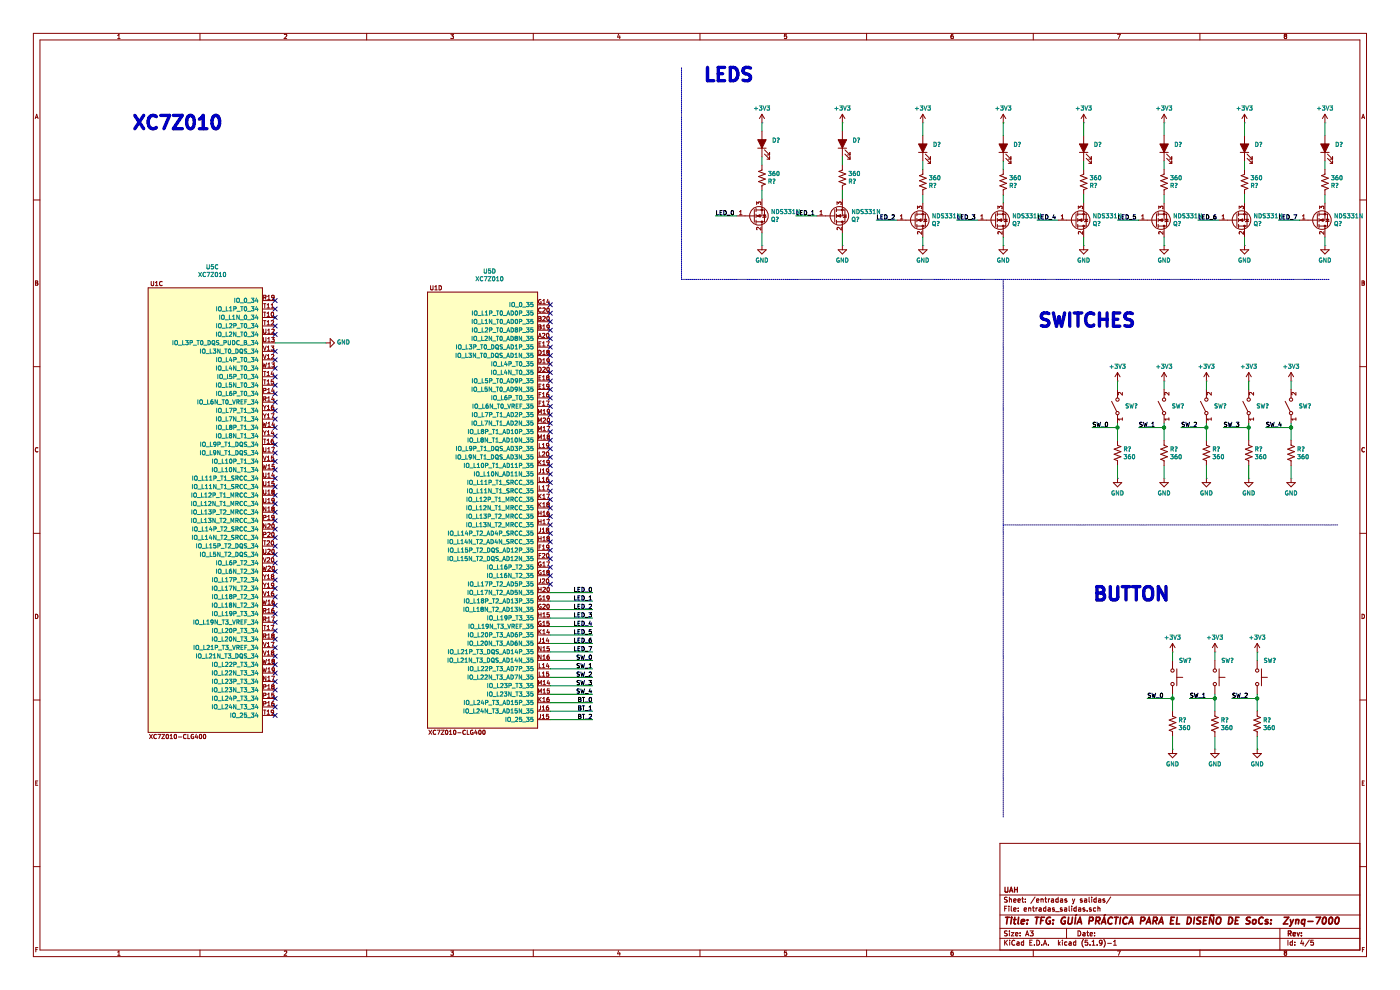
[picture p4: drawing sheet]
EESchema Schematic File Version 4
EELAYER 30 0
EELAYER END
$Descr A3 16535 11693
encoding utf-8
Sheet 4 5
Title "TFG: GUÍA PRÁCTICA PARA EL DISEÑO DE SoCs:  Zynq-7000"
Date ""
Rev ""
Comp "UAH"
Comment1 ""
Comment2 ""
Comment3 ""
Comment4 ""
$EndDescr
$Comp
L Zynq_7000:XC7Z010 U5
U 3 1
P 2500 6100
F 0 "U5" H 2508 9048 50  0000 C CNN
F 1 "XC7Z010" H 2508 8957 50  0000 C CNN
F 2 "ZYNQ_7000:BGA-400_20x20_17.0x17.0mm" H 2400 2850 50  0001 C CNN
F 3 "" H 2400 2850 50  0001 C CNN
	3    2500 6100
	1    0    0    -1  
$EndComp
$Comp
L power:GND #PWR0179
U 1 1
P 3850 4050
F 0 "#PWR0179" H 3850 3800 50  0001 C CNN
F 1 "GND" V 3855 3922 50  0000 R CNN
F 2 "" H 3850 4050 50  0001 C CNN
F 3 "" H 3850 4050 50  0001 C CNN
	1    3850 4050
	0    -1   -1   0   
$EndComp
Wire Wire Line
	3850 4050 3250 4050
NoConn ~ 3250 3550
NoConn ~ 3250 3650
NoConn ~ 3250 3750
NoConn ~ 3250 3850
NoConn ~ 3250 3950
NoConn ~ 3250 4150
NoConn ~ 3250 4250
NoConn ~ 3250 4350
NoConn ~ 3250 4450
NoConn ~ 3250 4550
NoConn ~ 3250 4650
NoConn ~ 3250 4750
NoConn ~ 3250 4850
NoConn ~ 3250 4950
NoConn ~ 3250 5050
NoConn ~ 3250 5150
NoConn ~ 3250 5250
NoConn ~ 3250 5350
NoConn ~ 3250 5450
NoConn ~ 3250 5550
NoConn ~ 3250 5650
NoConn ~ 3250 5750
NoConn ~ 3250 5850
NoConn ~ 3250 5950
NoConn ~ 3250 6050
NoConn ~ 3250 6150
NoConn ~ 3250 6250
NoConn ~ 3250 6350
NoConn ~ 3250 6450
NoConn ~ 3250 6550
NoConn ~ 3250 6650
NoConn ~ 3250 6750
NoConn ~ 3250 6850
NoConn ~ 3250 6950
NoConn ~ 3250 7050
NoConn ~ 3250 7150
NoConn ~ 3250 7250
NoConn ~ 3250 7350
NoConn ~ 3250 7450
NoConn ~ 3250 7550
NoConn ~ 3250 7650
NoConn ~ 3250 7750
NoConn ~ 3250 7850
NoConn ~ 3250 7950
NoConn ~ 3250 8050
NoConn ~ 3250 8150
NoConn ~ 3250 8250
NoConn ~ 3250 8350
NoConn ~ 3250 8450
NoConn ~ 6500 3600
NoConn ~ 6500 3700
NoConn ~ 6500 3800
NoConn ~ 6500 3900
NoConn ~ 6500 4000
NoConn ~ 6500 4100
NoConn ~ 6500 4200
NoConn ~ 6500 4300
NoConn ~ 6500 4400
NoConn ~ 6500 4500
NoConn ~ 6500 4600
NoConn ~ 6500 4700
NoConn ~ 6500 4800
NoConn ~ 6500 4900
NoConn ~ 6500 5000
NoConn ~ 6500 5100
NoConn ~ 6500 5200
NoConn ~ 6500 5300
NoConn ~ 6500 5400
NoConn ~ 6500 5500
NoConn ~ 6500 5600
NoConn ~ 6500 5700
NoConn ~ 6500 5800
NoConn ~ 6500 5900
NoConn ~ 6500 6000
NoConn ~ 6500 6100
NoConn ~ 6500 6200
NoConn ~ 6500 6300
NoConn ~ 6500 6400
NoConn ~ 6500 6500
NoConn ~ 6500 6600
NoConn ~ 6500 6700
NoConn ~ 6500 6800
NoConn ~ 6500 6900
Text Notes 1550 1550 0    157  ~ 31
XC7Z010\n
Wire Wire Line
	9000 1550 9000 1450
$Comp
L power:+3V3 #PWR?
U 1 1
P 9000 1450
F 0 "#PWR?" H 9000 1300 50  0001 C CNN
F 1 "+3V3" H 9000 1623 50  0000 C CNN
F 2 "" H 9000 1450 50  0001 C CNN
F 3 "" H 9000 1450 50  0001 C CNN
	1    9000 1450
	1    0    0    -1  
$EndComp
$Comp
L power:GND #PWR?
U 1 1
P 9000 2900
F 0 "#PWR?" H 9000 2650 50  0001 C CNN
F 1 "GND" H 9000 2727 50  0000 C CNN
F 2 "" H 9000 2900 50  0001 C CNN
F 3 "" H 9000 2900 50  0001 C CNN
	1    9000 2900
	1    0    0    -1  
$EndComp
$Comp
L Device:LED_ALT D?
U 1 1
P 9950 1700
F 0 "D?" V 9989 1582 50  0000 R CNN
F 1 "LED_ALT" V 9850 1000 50  0001 R CNN
F 2 "" H 9950 1700 50  0001 C CNN
F 3 "~" H 9950 1700 50  0001 C CNN
	1    9950 1700
	0    -1   -1   0   
$EndComp
$Comp
L Device:R_US R?
U 1 1
P 9950 2100
F 0 "R?" H 10018 2146 50  0000 L CNN
F 1 "360" H 10018 2055 50  0000 L CNN
F 2 "" V 9990 2090 50  0001 C CNN
F 3 "~" H 9950 2100 50  0001 C CNN
	1    9950 2100
	1    0    0    1   
$EndComp
Wire Wire Line
	9950 1850 9950 1950
Wire Wire Line
	9950 1550 9950 1450
$Comp
L power:+3V3 #PWR?
U 1 1
P 9950 1450
F 0 "#PWR?" H 9950 1300 50  0001 C CNN
F 1 "+3V3" H 9950 1623 50  0000 C CNN
F 2 "" H 9950 1450 50  0001 C CNN
F 3 "" H 9950 1450 50  0001 C CNN
	1    9950 1450
	1    0    0    -1  
$EndComp
$Comp
L power:GND #PWR?
U 1 1
P 9950 2900
F 0 "#PWR?" H 9950 2650 50  0001 C CNN
F 1 "GND" H 9950 2727 50  0000 C CNN
F 2 "" H 9950 2900 50  0001 C CNN
F 3 "" H 9950 2900 50  0001 C CNN
	1    9950 2900
	1    0    0    -1  
$EndComp
Wire Wire Line
	9950 2900 9950 2750
Wire Wire Line
	9950 2350 9950 2250
Text Label 9400 2550 0    50   ~ 0
LED_1
Wire Wire Line
	9400 2550 9650 2550
Wire Wire Line
	10900 2800 10900 2900
$Comp
L power:+3V3 #PWR?
U 1 1
P 10900 1450
F 0 "#PWR?" H 10900 1300 50  0001 C CNN
F 1 "+3V3" H 10900 1623 50  0000 C CNN
F 2 "" H 10900 1450 50  0001 C CNN
F 3 "" H 10900 1450 50  0001 C CNN
	1    10900 1450
	1    0    0    -1  
$EndComp
$Comp
L power:GND #PWR?
U 1 1
P 10900 2900
F 0 "#PWR?" H 10900 2650 50  0001 C CNN
F 1 "GND" H 10900 2727 50  0000 C CNN
F 2 "" H 10900 2900 50  0001 C CNN
F 3 "" H 10900 2900 50  0001 C CNN
	1    10900 2900
	1    0    0    -1  
$EndComp
Wire Wire Line
	11850 2800 11850 2900
$Comp
L power:+3V3 #PWR?
U 1 1
P 11850 1450
F 0 "#PWR?" H 11850 1300 50  0001 C CNN
F 1 "+3V3" H 11850 1623 50  0000 C CNN
F 2 "" H 11850 1450 50  0001 C CNN
F 3 "" H 11850 1450 50  0001 C CNN
	1    11850 1450
	1    0    0    -1  
$EndComp
$Comp
L power:GND #PWR?
U 1 1
P 11850 2900
F 0 "#PWR?" H 11850 2650 50  0001 C CNN
F 1 "GND" H 11850 2727 50  0000 C CNN
F 2 "" H 11850 2900 50  0001 C CNN
F 3 "" H 11850 2900 50  0001 C CNN
	1    11850 2900
	1    0    0    -1  
$EndComp
Wire Wire Line
	12800 2800 12800 2900
$Comp
L power:+3V3 #PWR?
U 1 1
P 12800 1450
F 0 "#PWR?" H 12800 1300 50  0001 C CNN
F 1 "+3V3" H 12800 1623 50  0000 C CNN
F 2 "" H 12800 1450 50  0001 C CNN
F 3 "" H 12800 1450 50  0001 C CNN
	1    12800 1450
	1    0    0    -1  
$EndComp
$Comp
L power:GND #PWR?
U 1 1
P 12800 2900
F 0 "#PWR?" H 12800 2650 50  0001 C CNN
F 1 "GND" H 12800 2727 50  0000 C CNN
F 2 "" H 12800 2900 50  0001 C CNN
F 3 "" H 12800 2900 50  0001 C CNN
	1    12800 2900
	1    0    0    -1  
$EndComp
Wire Wire Line
	13750 2800 13750 2900
$Comp
L power:+3V3 #PWR?
U 1 1
P 13750 1450
F 0 "#PWR?" H 13750 1300 50  0001 C CNN
F 1 "+3V3" H 13750 1623 50  0000 C CNN
F 2 "" H 13750 1450 50  0001 C CNN
F 3 "" H 13750 1450 50  0001 C CNN
	1    13750 1450
	1    0    0    -1  
$EndComp
$Comp
L power:GND #PWR?
U 1 1
P 13750 2900
F 0 "#PWR?" H 13750 2650 50  0001 C CNN
F 1 "GND" H 13750 2727 50  0000 C CNN
F 2 "" H 13750 2900 50  0001 C CNN
F 3 "" H 13750 2900 50  0001 C CNN
	1    13750 2900
	1    0    0    -1  
$EndComp
Wire Wire Line
	14700 2800 14700 2900
$Comp
L power:+3V3 #PWR?
U 1 1
P 14700 1450
F 0 "#PWR?" H 14700 1300 50  0001 C CNN
F 1 "+3V3" H 14700 1623 50  0000 C CNN
F 2 "" H 14700 1450 50  0001 C CNN
F 3 "" H 14700 1450 50  0001 C CNN
	1    14700 1450
	1    0    0    -1  
$EndComp
$Comp
L power:GND #PWR?
U 1 1
P 14700 2900
F 0 "#PWR?" H 14700 2650 50  0001 C CNN
F 1 "GND" H 14700 2727 50  0000 C CNN
F 2 "" H 14700 2900 50  0001 C CNN
F 3 "" H 14700 2900 50  0001 C CNN
	1    14700 2900
	1    0    0    -1  
$EndComp
Wire Wire Line
	15650 2800 15650 2900
$Comp
L power:+3V3 #PWR?
U 1 1
P 15650 1450
F 0 "#PWR?" H 15650 1300 50  0001 C CNN
F 1 "+3V3" H 15650 1623 50  0000 C CNN
F 2 "" H 15650 1450 50  0001 C CNN
F 3 "" H 15650 1450 50  0001 C CNN
	1    15650 1450
	1    0    0    -1  
$EndComp
$Comp
L power:GND #PWR?
U 1 1
P 15650 2900
F 0 "#PWR?" H 15650 2650 50  0001 C CNN
F 1 "GND" H 15650 2727 50  0000 C CNN
F 2 "" H 15650 2900 50  0001 C CNN
F 3 "" H 15650 2900 50  0001 C CNN
	1    15650 2900
	1    0    0    -1  
$EndComp
Text Notes 8300 1250 0    157  ~ 31
LEDS\n\n
$Comp
L Switch:SW_Push SW?
U 1 1
P 13850 8000
F 0 "SW?" V 13650 8150 50  0000 C CNN
F 1 "SW_Push" H 13850 8194 50  0001 C CNN
F 2 "" H 13850 8200 50  0001 C CNN
F 3 "~" H 13850 8200 50  0001 C CNN
	1    13850 8000
	0    1    1    0   
$EndComp
$Comp
L Switch:SW_SPST SW?
U 1 1
P 13200 4800
F 0 "SW?" V 13200 4712 50  0000 R CNN
F 1 "SW_SPST" V 13155 4712 50  0001 R CNN
F 2 "" H 13200 4800 50  0001 C CNN
F 3 "~" H 13200 4800 50  0001 C CNN
	1    13200 4800
	0    -1   -1   0   
$EndComp
$Comp
L Device:R_US R?
U 1 1
P 13200 5350
F 0 "R?" H 13268 5396 50  0000 L CNN
F 1 "360" H 13268 5305 50  0000 L CNN
F 2 "" V 13240 5340 50  0001 C CNN
F 3 "~" H 13200 5350 50  0001 C CNN
	1    13200 5350
	1    0    0    -1  
$EndComp
Wire Wire Line
	13200 4600 13200 4500
$Comp
L power:+3V3 #PWR?
U 1 1
P 13200 4500
F 0 "#PWR?" H 13200 4350 50  0001 C CNN
F 1 "+3V3" H 13200 4673 50  0000 C CNN
F 2 "" H 13200 4500 50  0001 C CNN
F 3 "" H 13200 4500 50  0001 C CNN
	1    13200 4500
	1    0    0    -1  
$EndComp
$Comp
L power:GND #PWR?
U 1 1
P 13200 5650
F 0 "#PWR?" H 13200 5400 50  0001 C CNN
F 1 "GND" H 13200 5477 50  0000 C CNN
F 2 "" H 13200 5650 50  0001 C CNN
F 3 "" H 13200 5650 50  0001 C CNN
	1    13200 5650
	1    0    0    -1  
$EndComp
Wire Wire Line
	13200 5650 13200 5500
Text Notes 12250 4150 0    157  ~ 31
SWITCHES\n\n
Wire Wire Line
	13200 5000 13200 5050
Connection ~ 13200 5050
Wire Wire Line
	13200 5050 13200 5200
Text Label 12900 5050 0    50   ~ 0
SW_0
Wire Wire Line
	12900 5050 13200 5050
$Comp
L Switch:SW_SPST SW?
U 1 1
P 13750 4800
F 0 "SW?" V 13750 4712 50  0000 R CNN
F 1 "SW_SPST" V 13705 4712 50  0001 R CNN
F 2 "" H 13750 4800 50  0001 C CNN
F 3 "~" H 13750 4800 50  0001 C CNN
	1    13750 4800
	0    -1   -1   0   
$EndComp
$Comp
L Device:R_US R?
U 1 1
P 13750 5350
F 0 "R?" H 13818 5396 50  0000 L CNN
F 1 "360" H 13818 5305 50  0000 L CNN
F 2 "" V 13790 5340 50  0001 C CNN
F 3 "~" H 13750 5350 50  0001 C CNN
	1    13750 5350
	1    0    0    -1  
$EndComp
Wire Wire Line
	13750 4600 13750 4500
$Comp
L power:+3V3 #PWR?
U 1 1
P 13750 4500
F 0 "#PWR?" H 13750 4350 50  0001 C CNN
F 1 "+3V3" H 13750 4673 50  0000 C CNN
F 2 "" H 13750 4500 50  0001 C CNN
F 3 "" H 13750 4500 50  0001 C CNN
	1    13750 4500
	1    0    0    -1  
$EndComp
$Comp
L power:GND #PWR?
U 1 1
P 13750 5650
F 0 "#PWR?" H 13750 5400 50  0001 C CNN
F 1 "GND" H 13750 5477 50  0000 C CNN
F 2 "" H 13750 5650 50  0001 C CNN
F 3 "" H 13750 5650 50  0001 C CNN
	1    13750 5650
	1    0    0    -1  
$EndComp
Wire Wire Line
	13750 5650 13750 5500
Wire Wire Line
	13750 5000 13750 5050
Connection ~ 13750 5050
Wire Wire Line
	13750 5050 13750 5200
Text Label 13450 5050 0    50   ~ 0
SW_1
Wire Wire Line
	13450 5050 13750 5050
$Comp
L Switch:SW_SPST SW?
U 1 1
P 14250 4800
F 0 "SW?" V 14250 4712 50  0000 R CNN
F 1 "SW_SPST" V 14205 4712 50  0001 R CNN
F 2 "" H 14250 4800 50  0001 C CNN
F 3 "~" H 14250 4800 50  0001 C CNN
	1    14250 4800
	0    -1   -1   0   
$EndComp
$Comp
L Device:R_US R?
U 1 1
P 14250 5350
F 0 "R?" H 14318 5396 50  0000 L CNN
F 1 "360" H 14318 5305 50  0000 L CNN
F 2 "" V 14290 5340 50  0001 C CNN
F 3 "~" H 14250 5350 50  0001 C CNN
	1    14250 5350
	1    0    0    -1  
$EndComp
Wire Wire Line
	14250 4600 14250 4500
$Comp
L power:+3V3 #PWR?
U 1 1
P 14250 4500
F 0 "#PWR?" H 14250 4350 50  0001 C CNN
F 1 "+3V3" H 14250 4673 50  0000 C CNN
F 2 "" H 14250 4500 50  0001 C CNN
F 3 "" H 14250 4500 50  0001 C CNN
	1    14250 4500
	1    0    0    -1  
$EndComp
$Comp
L power:GND #PWR?
U 1 1
P 14250 5650
F 0 "#PWR?" H 14250 5400 50  0001 C CNN
F 1 "GND" H 14250 5477 50  0000 C CNN
F 2 "" H 14250 5650 50  0001 C CNN
F 3 "" H 14250 5650 50  0001 C CNN
	1    14250 5650
	1    0    0    -1  
$EndComp
Wire Wire Line
	14250 5650 14250 5500
Wire Wire Line
	14250 5000 14250 5050
Connection ~ 14250 5050
Wire Wire Line
	14250 5050 14250 5200
Text Label 13950 5050 0    50   ~ 0
SW_2
Wire Wire Line
	13950 5050 14250 5050
$Comp
L Switch:SW_SPST SW?
U 1 1
P 14750 4800
F 0 "SW?" V 14750 4712 50  0000 R CNN
F 1 "SW_SPST" V 14705 4712 50  0001 R CNN
F 2 "" H 14750 4800 50  0001 C CNN
F 3 "~" H 14750 4800 50  0001 C CNN
	1    14750 4800
	0    -1   -1   0   
$EndComp
$Comp
L Device:R_US R?
U 1 1
P 14750 5350
F 0 "R?" H 14818 5396 50  0000 L CNN
F 1 "360" H 14818 5305 50  0000 L CNN
F 2 "" V 14790 5340 50  0001 C CNN
F 3 "~" H 14750 5350 50  0001 C CNN
	1    14750 5350
	1    0    0    -1  
$EndComp
Wire Wire Line
	14750 4600 14750 4500
$Comp
L power:+3V3 #PWR?
U 1 1
P 14750 4500
F 0 "#PWR?" H 14750 4350 50  0001 C CNN
F 1 "+3V3" H 14750 4673 50  0000 C CNN
F 2 "" H 14750 4500 50  0001 C CNN
F 3 "" H 14750 4500 50  0001 C CNN
	1    14750 4500
	1    0    0    -1  
$EndComp
$Comp
L power:GND #PWR?
U 1 1
P 14750 5650
F 0 "#PWR?" H 14750 5400 50  0001 C CNN
F 1 "GND" H 14750 5477 50  0000 C CNN
F 2 "" H 14750 5650 50  0001 C CNN
F 3 "" H 14750 5650 50  0001 C CNN
	1    14750 5650
	1    0    0    -1  
$EndComp
Wire Wire Line
	14750 5650 14750 5500
Wire Wire Line
	14750 5000 14750 5050
Connection ~ 14750 5050
Wire Wire Line
	14750 5050 14750 5200
Text Label 14450 5050 0    50   ~ 0
SW_3
Wire Wire Line
	14450 5050 14750 5050
$Comp
L Switch:SW_SPST SW?
U 1 1
P 15250 4800
F 0 "SW?" V 15250 4712 50  0000 R CNN
F 1 "SW_SPST" V 15205 4712 50  0001 R CNN
F 2 "" H 15250 4800 50  0001 C CNN
F 3 "~" H 15250 4800 50  0001 C CNN
	1    15250 4800
	0    -1   -1   0   
$EndComp
$Comp
L Device:R_US R?
U 1 1
P 15250 5350
F 0 "R?" H 15318 5396 50  0000 L CNN
F 1 "360" H 15318 5305 50  0000 L CNN
F 2 "" V 15290 5340 50  0001 C CNN
F 3 "~" H 15250 5350 50  0001 C CNN
	1    15250 5350
	1    0    0    -1  
$EndComp
Wire Wire Line
	15250 4600 15250 4500
$Comp
L power:+3V3 #PWR?
U 1 1
P 15250 4500
F 0 "#PWR?" H 15250 4350 50  0001 C CNN
F 1 "+3V3" H 15250 4673 50  0000 C CNN
F 2 "" H 15250 4500 50  0001 C CNN
F 3 "" H 15250 4500 50  0001 C CNN
	1    15250 4500
	1    0    0    -1  
$EndComp
$Comp
L power:GND #PWR?
U 1 1
P 15250 5650
F 0 "#PWR?" H 15250 5400 50  0001 C CNN
F 1 "GND" H 15250 5477 50  0000 C CNN
F 2 "" H 15250 5650 50  0001 C CNN
F 3 "" H 15250 5650 50  0001 C CNN
	1    15250 5650
	1    0    0    -1  
$EndComp
Wire Wire Line
	15250 5650 15250 5500
Wire Wire Line
	15250 5000 15250 5050
Connection ~ 15250 5050
Wire Wire Line
	15250 5050 15250 5200
Text Label 14950 5050 0    50   ~ 0
SW_4
Wire Wire Line
	14950 5050 15250 5050
Text Notes 12900 7650 0    157  ~ 31
BUTTON\n\n\n
$Comp
L Device:R_US R?
U 1 1
P 13850 8550
F 0 "R?" H 13918 8596 50  0000 L CNN
F 1 "360" H 13918 8505 50  0000 L CNN
F 2 "" V 13890 8540 50  0001 C CNN
F 3 "~" H 13850 8550 50  0001 C CNN
	1    13850 8550
	1    0    0    -1  
$EndComp
Wire Wire Line
	13850 7800 13850 7700
$Comp
L power:+3V3 #PWR?
U 1 1
P 13850 7700
F 0 "#PWR?" H 13850 7550 50  0001 C CNN
F 1 "+3V3" H 13850 7873 50  0000 C CNN
F 2 "" H 13850 7700 50  0001 C CNN
F 3 "" H 13850 7700 50  0001 C CNN
	1    13850 7700
	1    0    0    -1  
$EndComp
$Comp
L power:GND #PWR?
U 1 1
P 13850 8850
F 0 "#PWR?" H 13850 8600 50  0001 C CNN
F 1 "GND" H 13850 8677 50  0000 C CNN
F 2 "" H 13850 8850 50  0001 C CNN
F 3 "" H 13850 8850 50  0001 C CNN
	1    13850 8850
	1    0    0    -1  
$EndComp
Wire Wire Line
	13850 8850 13850 8700
Wire Wire Line
	13850 8200 13850 8250
Connection ~ 13850 8250
Wire Wire Line
	13850 8250 13850 8400
Text Label 13550 8250 0    50   ~ 0
SW_0
Wire Wire Line
	13550 8250 13850 8250
$Comp
L Switch:SW_Push SW?
U 1 1
P 14350 8000
F 0 "SW?" V 14150 8150 50  0000 C CNN
F 1 "SW_Push" H 14350 8194 50  0001 C CNN
F 2 "" H 14350 8200 50  0001 C CNN
F 3 "~" H 14350 8200 50  0001 C CNN
	1    14350 8000
	0    1    1    0   
$EndComp
$Comp
L Device:R_US R?
U 1 1
P 14350 8550
F 0 "R?" H 14418 8596 50  0000 L CNN
F 1 "360" H 14418 8505 50  0000 L CNN
F 2 "" V 14390 8540 50  0001 C CNN
F 3 "~" H 14350 8550 50  0001 C CNN
	1    14350 8550
	1    0    0    -1  
$EndComp
Wire Wire Line
	14350 7800 14350 7700
$Comp
L power:+3V3 #PWR?
U 1 1
P 14350 7700
F 0 "#PWR?" H 14350 7550 50  0001 C CNN
F 1 "+3V3" H 14350 7873 50  0000 C CNN
F 2 "" H 14350 7700 50  0001 C CNN
F 3 "" H 14350 7700 50  0001 C CNN
	1    14350 7700
	1    0    0    -1  
$EndComp
$Comp
L power:GND #PWR?
U 1 1
P 14350 8850
F 0 "#PWR?" H 14350 8600 50  0001 C CNN
F 1 "GND" H 14350 8677 50  0000 C CNN
F 2 "" H 14350 8850 50  0001 C CNN
F 3 "" H 14350 8850 50  0001 C CNN
	1    14350 8850
	1    0    0    -1  
$EndComp
Wire Wire Line
	14350 8850 14350 8700
Wire Wire Line
	14350 8200 14350 8250
Connection ~ 14350 8250
Wire Wire Line
	14350 8250 14350 8400
Text Label 14050 8250 0    50   ~ 0
SW_1
Wire Wire Line
	14050 8250 14350 8250
$Comp
L Switch:SW_Push SW?
U 1 1
P 14850 8000
F 0 "SW?" V 14650 8150 50  0000 C CNN
F 1 "SW_Push" H 14850 8194 50  0001 C CNN
F 2 "" H 14850 8200 50  0001 C CNN
F 3 "~" H 14850 8200 50  0001 C CNN
	1    14850 8000
	0    1    1    0   
$EndComp
$Comp
L Device:R_US R?
U 1 1
P 14850 8550
F 0 "R?" H 14918 8596 50  0000 L CNN
F 1 "360" H 14918 8505 50  0000 L CNN
F 2 "" V 14890 8540 50  0001 C CNN
F 3 "~" H 14850 8550 50  0001 C CNN
	1    14850 8550
	1    0    0    -1  
$EndComp
Wire Wire Line
	14850 7800 14850 7700
$Comp
L power:+3V3 #PWR?
U 1 1
P 14850 7700
F 0 "#PWR?" H 14850 7550 50  0001 C CNN
F 1 "+3V3" H 14850 7873 50  0000 C CNN
F 2 "" H 14850 7700 50  0001 C CNN
F 3 "" H 14850 7700 50  0001 C CNN
	1    14850 7700
	1    0    0    -1  
$EndComp
$Comp
L power:GND #PWR?
U 1 1
P 14850 8850
F 0 "#PWR?" H 14850 8600 50  0001 C CNN
F 1 "GND" H 14850 8677 50  0000 C CNN
F 2 "" H 14850 8850 50  0001 C CNN
F 3 "" H 14850 8850 50  0001 C CNN
	1    14850 8850
	1    0    0    -1  
$EndComp
Wire Wire Line
	14850 8850 14850 8700
Wire Wire Line
	14850 8200 14850 8250
Connection ~ 14850 8250
Wire Wire Line
	14850 8250 14850 8400
Text Label 14550 8250 0    50   ~ 0
SW_2
Wire Wire Line
	14550 8250 14850 8250
Wire Notes Line
	8050 800  8050 3300
Wire Notes Line
	8050 3300 15700 3300
Wire Notes Line
	11850 6200 15800 6200
Wire Notes Line
	11850 3300 11850 9650
$Comp
L Zynq_7000:XC7Z010 U5
U 4 1
P 5800 5850
F 0 "U5" H 5783 8498 50  0000 C CNN
F 1 "XC7Z010" H 5783 8407 50  0000 C CNN
F 2 "ZYNQ_7000:BGA-400_20x20_17.0x17.0mm" H 5700 2600 50  0001 C CNN
F 3 "" H 5700 2600 50  0001 C CNN
	4    5800 5850
	1    0    0    -1  
$EndComp
Text Label 7000 7000 2    50   ~ 0
LED_0
Wire Wire Line
	6500 7000 7000 7000
Text Label 7000 7100 2    50   ~ 0
LED_1
Wire Wire Line
	6500 7100 7000 7100
Text Label 7000 7200 2    50   ~ 0
LED_2
Wire Wire Line
	6500 7200 7000 7200
Text Label 7000 7300 2    50   ~ 0
LED_3
Wire Wire Line
	6500 7300 7000 7300
Text Label 7000 7400 2    50   ~ 0
LED_4
Wire Wire Line
	6500 7400 7000 7400
Text Label 7000 7500 2    50   ~ 0
LED_5
Wire Wire Line
	6500 7500 7000 7500
Text Label 7000 7600 2    50   ~ 0
LED_6
Wire Wire Line
	6500 7600 7000 7600
Text Label 7000 7700 2    50   ~ 0
LED_7
Wire Wire Line
	6500 7700 7000 7700
Text Label 7000 7800 2    50   ~ 0
SW_0
Wire Wire Line
	6500 7800 7000 7800
Text Label 7000 7900 2    50   ~ 0
SW_1
Wire Wire Line
	6500 7900 7000 7900
Text Label 7000 8000 2    50   ~ 0
SW_2
Wire Wire Line
	6500 8000 7000 8000
Text Label 7000 8100 2    50   ~ 0
SW_3
Wire Wire Line
	6500 8100 7000 8100
Text Label 7000 8200 2    50   ~ 0
SW_4
Wire Wire Line
	6500 8200 7000 8200
Text Label 7000 8300 2    50   ~ 0
BT_0
Wire Wire Line
	6500 8300 7000 8300
Text Label 7000 8400 2    50   ~ 0
BT_1
Wire Wire Line
	6500 8400 7000 8400
Text Label 7000 8500 2    50   ~ 0
BT_2
Wire Wire Line
	6500 8500 7000 8500
$Comp
L Zynq_7000:NDS331N Q?
U 1 1
P 9850 2550
F 0 "Q?" H 10055 2596 50  0000 L CNN
F 1 "NDS331N" H 10055 2505 50  0000 L CNN
F 2 "Package_TO_SOT_SMD:SOT-23" H 10050 2475 50  0001 L CIN
F 3 "https://www.onsemi.com/pdf/datasheet/nds331n-d.pdf" H 9850 2550 50  0001 L CNN
	1    9850 2550
	1    0    0    1   
$EndComp
Wire Wire Line
	9000 2900 9000 2750
$Comp
L Zynq_7000:NDS331N Q?
U 1 1
P 8900 2550
F 0 "Q?" H 9105 2596 50  0000 L CNN
F 1 "NDS331N" H 9105 2505 50  0000 L CNN
F 2 "Package_TO_SOT_SMD:SOT-23" H 9100 2475 50  0001 L CIN
F 3 "https://www.onsemi.com/pdf/datasheet/nds331n-d.pdf" H 8900 2550 50  0001 L CNN
	1    8900 2550
	1    0    0    1   
$EndComp
Wire Wire Line
	8450 2550 8700 2550
Text Label 8450 2550 0    50   ~ 0
LED_0
Wire Wire Line
	9000 2350 9000 2250
Wire Wire Line
	9000 1850 9000 1950
$Comp
L Device:R_US R?
U 1 1
P 9000 2100
F 0 "R?" H 9068 2146 50  0000 L CNN
F 1 "360" H 9068 2055 50  0000 L CNN
F 2 "" V 9040 2090 50  0001 C CNN
F 3 "~" H 9000 2100 50  0001 C CNN
	1    9000 2100
	1    0    0    1   
$EndComp
$Comp
L Device:LED_ALT D?
U 1 1
P 9000 1700
F 0 "D?" V 9039 1582 50  0000 R CNN
F 1 "LED_ALT" V 8900 1000 50  0001 R CNN
F 2 "" H 9000 1700 50  0001 C CNN
F 3 "~" H 9000 1700 50  0001 C CNN
	1    9000 1700
	0    -1   -1   0   
$EndComp
$Comp
L Zynq_7000:NDS331N Q?
U 1 1
P 15550 2600
F 0 "Q?" H 15755 2646 50  0000 L CNN
F 1 "NDS331N" H 15755 2555 50  0000 L CNN
F 2 "Package_TO_SOT_SMD:SOT-23" H 15750 2525 50  0001 L CIN
F 3 "https://www.onsemi.com/pdf/datasheet/nds331n-d.pdf" H 15550 2600 50  0001 L CNN
	1    15550 2600
	1    0    0    1   
$EndComp
$Comp
L Zynq_7000:NDS331N Q?
U 1 1
P 14600 2600
F 0 "Q?" H 14805 2646 50  0000 L CNN
F 1 "NDS331N" H 14805 2555 50  0000 L CNN
F 2 "Package_TO_SOT_SMD:SOT-23" H 14800 2525 50  0001 L CIN
F 3 "https://www.onsemi.com/pdf/datasheet/nds331n-d.pdf" H 14600 2600 50  0001 L CNN
	1    14600 2600
	1    0    0    1   
$EndComp
$Comp
L Zynq_7000:NDS331N Q?
U 1 1
P 13650 2600
F 0 "Q?" H 13855 2646 50  0000 L CNN
F 1 "NDS331N" H 13855 2555 50  0000 L CNN
F 2 "Package_TO_SOT_SMD:SOT-23" H 13850 2525 50  0001 L CIN
F 3 "https://www.onsemi.com/pdf/datasheet/nds331n-d.pdf" H 13650 2600 50  0001 L CNN
	1    13650 2600
	1    0    0    1   
$EndComp
$Comp
L Zynq_7000:NDS331N Q?
U 1 1
P 12700 2600
F 0 "Q?" H 12905 2646 50  0000 L CNN
F 1 "NDS331N" H 12905 2555 50  0000 L CNN
F 2 "Package_TO_SOT_SMD:SOT-23" H 12900 2525 50  0001 L CIN
F 3 "https://www.onsemi.com/pdf/datasheet/nds331n-d.pdf" H 12700 2600 50  0001 L CNN
	1    12700 2600
	1    0    0    1   
$EndComp
$Comp
L Zynq_7000:NDS331N Q?
U 1 1
P 11750 2600
F 0 "Q?" H 11955 2646 50  0000 L CNN
F 1 "NDS331N" H 11955 2555 50  0000 L CNN
F 2 "Package_TO_SOT_SMD:SOT-23" H 11950 2525 50  0001 L CIN
F 3 "https://www.onsemi.com/pdf/datasheet/nds331n-d.pdf" H 11750 2600 50  0001 L CNN
	1    11750 2600
	1    0    0    1   
$EndComp
$Comp
L Zynq_7000:NDS331N Q?
U 1 1
P 10800 2600
F 0 "Q?" H 11005 2646 50  0000 L CNN
F 1 "NDS331N" H 11005 2555 50  0000 L CNN
F 2 "Package_TO_SOT_SMD:SOT-23" H 11000 2525 50  0001 L CIN
F 3 "https://www.onsemi.com/pdf/datasheet/nds331n-d.pdf" H 10800 2600 50  0001 L CNN
	1    10800 2600
	1    0    0    1   
$EndComp
Wire Wire Line
	15100 2600 15350 2600
Text Label 15100 2600 0    50   ~ 0
LED_7
Wire Wire Line
	15650 2400 15650 2300
Wire Wire Line
	15650 1450 15650 1600
Wire Wire Line
	15650 1900 15650 2000
$Comp
L Device:R_US R?
U 1 1
P 15650 2150
F 0 "R?" H 15718 2196 50  0000 L CNN
F 1 "360" H 15718 2105 50  0000 L CNN
F 2 "" V 15690 2140 50  0001 C CNN
F 3 "~" H 15650 2150 50  0001 C CNN
	1    15650 2150
	1    0    0    1   
$EndComp
$Comp
L Device:LED_ALT D?
U 1 1
P 15650 1750
F 0 "D?" V 15689 1632 50  0000 R CNN
F 1 "LED_ALT" V 15550 1050 50  0001 R CNN
F 2 "" H 15650 1750 50  0001 C CNN
F 3 "~" H 15650 1750 50  0001 C CNN
	1    15650 1750
	0    -1   -1   0   
$EndComp
Wire Wire Line
	14150 2600 14400 2600
Text Label 14150 2600 0    50   ~ 0
LED_6
Wire Wire Line
	14700 2400 14700 2300
Wire Wire Line
	14700 1450 14700 1600
Wire Wire Line
	14700 1900 14700 2000
$Comp
L Device:R_US R?
U 1 1
P 14700 2150
F 0 "R?" H 14768 2196 50  0000 L CNN
F 1 "360" H 14768 2105 50  0000 L CNN
F 2 "" V 14740 2140 50  0001 C CNN
F 3 "~" H 14700 2150 50  0001 C CNN
	1    14700 2150
	1    0    0    1   
$EndComp
$Comp
L Device:LED_ALT D?
U 1 1
P 14700 1750
F 0 "D?" V 14739 1632 50  0000 R CNN
F 1 "LED_ALT" V 14600 1050 50  0001 R CNN
F 2 "" H 14700 1750 50  0001 C CNN
F 3 "~" H 14700 1750 50  0001 C CNN
	1    14700 1750
	0    -1   -1   0   
$EndComp
Wire Wire Line
	13200 2600 13450 2600
Text Label 13200 2600 0    50   ~ 0
LED_5
Wire Wire Line
	13750 2400 13750 2300
Wire Wire Line
	13750 1450 13750 1600
Wire Wire Line
	13750 1900 13750 2000
$Comp
L Device:R_US R?
U 1 1
P 13750 2150
F 0 "R?" H 13818 2196 50  0000 L CNN
F 1 "360" H 13818 2105 50  0000 L CNN
F 2 "" V 13790 2140 50  0001 C CNN
F 3 "~" H 13750 2150 50  0001 C CNN
	1    13750 2150
	1    0    0    1   
$EndComp
$Comp
L Device:LED_ALT D?
U 1 1
P 13750 1750
F 0 "D?" V 13789 1632 50  0000 R CNN
F 1 "LED_ALT" V 13650 1050 50  0001 R CNN
F 2 "" H 13750 1750 50  0001 C CNN
F 3 "~" H 13750 1750 50  0001 C CNN
	1    13750 1750
	0    -1   -1   0   
$EndComp
Wire Wire Line
	12250 2600 12500 2600
Text Label 12250 2600 0    50   ~ 0
LED_4
Wire Wire Line
	12800 2400 12800 2300
Wire Wire Line
	12800 1450 12800 1600
Wire Wire Line
	12800 1900 12800 2000
$Comp
L Device:R_US R?
U 1 1
P 12800 2150
F 0 "R?" H 12868 2196 50  0000 L CNN
F 1 "360" H 12868 2105 50  0000 L CNN
F 2 "" V 12840 2140 50  0001 C CNN
F 3 "~" H 12800 2150 50  0001 C CNN
	1    12800 2150
	1    0    0    1   
$EndComp
$Comp
L Device:LED_ALT D?
U 1 1
P 12800 1750
F 0 "D?" V 12839 1632 50  0000 R CNN
F 1 "LED_ALT" V 12700 1050 50  0001 R CNN
F 2 "" H 12800 1750 50  0001 C CNN
F 3 "~" H 12800 1750 50  0001 C CNN
	1    12800 1750
	0    -1   -1   0   
$EndComp
Wire Wire Line
	11300 2600 11550 2600
Text Label 11300 2600 0    50   ~ 0
LED_3
Wire Wire Line
	11850 2400 11850 2300
Wire Wire Line
	11850 1450 11850 1600
Wire Wire Line
	11850 1900 11850 2000
$Comp
L Device:R_US R?
U 1 1
P 11850 2150
F 0 "R?" H 11918 2196 50  0000 L CNN
F 1 "360" H 11918 2105 50  0000 L CNN
F 2 "" V 11890 2140 50  0001 C CNN
F 3 "~" H 11850 2150 50  0001 C CNN
	1    11850 2150
	1    0    0    1   
$EndComp
$Comp
L Device:LED_ALT D?
U 1 1
P 11850 1750
F 0 "D?" V 11889 1632 50  0000 R CNN
F 1 "LED_ALT" V 11750 1050 50  0001 R CNN
F 2 "" H 11850 1750 50  0001 C CNN
F 3 "~" H 11850 1750 50  0001 C CNN
	1    11850 1750
	0    -1   -1   0   
$EndComp
Wire Wire Line
	10350 2600 10600 2600
Text Label 10350 2600 0    50   ~ 0
LED_2
Wire Wire Line
	10900 2400 10900 2300
Wire Wire Line
	10900 1450 10900 1600
Wire Wire Line
	10900 1900 10900 2000
$Comp
L Device:R_US R?
U 1 1
P 10900 2150
F 0 "R?" H 10968 2196 50  0000 L CNN
F 1 "360" H 10968 2105 50  0000 L CNN
F 2 "" V 10940 2140 50  0001 C CNN
F 3 "~" H 10900 2150 50  0001 C CNN
	1    10900 2150
	1    0    0    1   
$EndComp
$Comp
L Device:LED_ALT D?
U 1 1
P 10900 1750
F 0 "D?" V 10939 1632 50  0000 R CNN
F 1 "LED_ALT" V 10800 1050 50  0001 R CNN
F 2 "" H 10900 1750 50  0001 C CNN
F 3 "~" H 10900 1750 50  0001 C CNN
	1    10900 1750
	0    -1   -1   0   
$EndComp
$EndSCHEMATC
